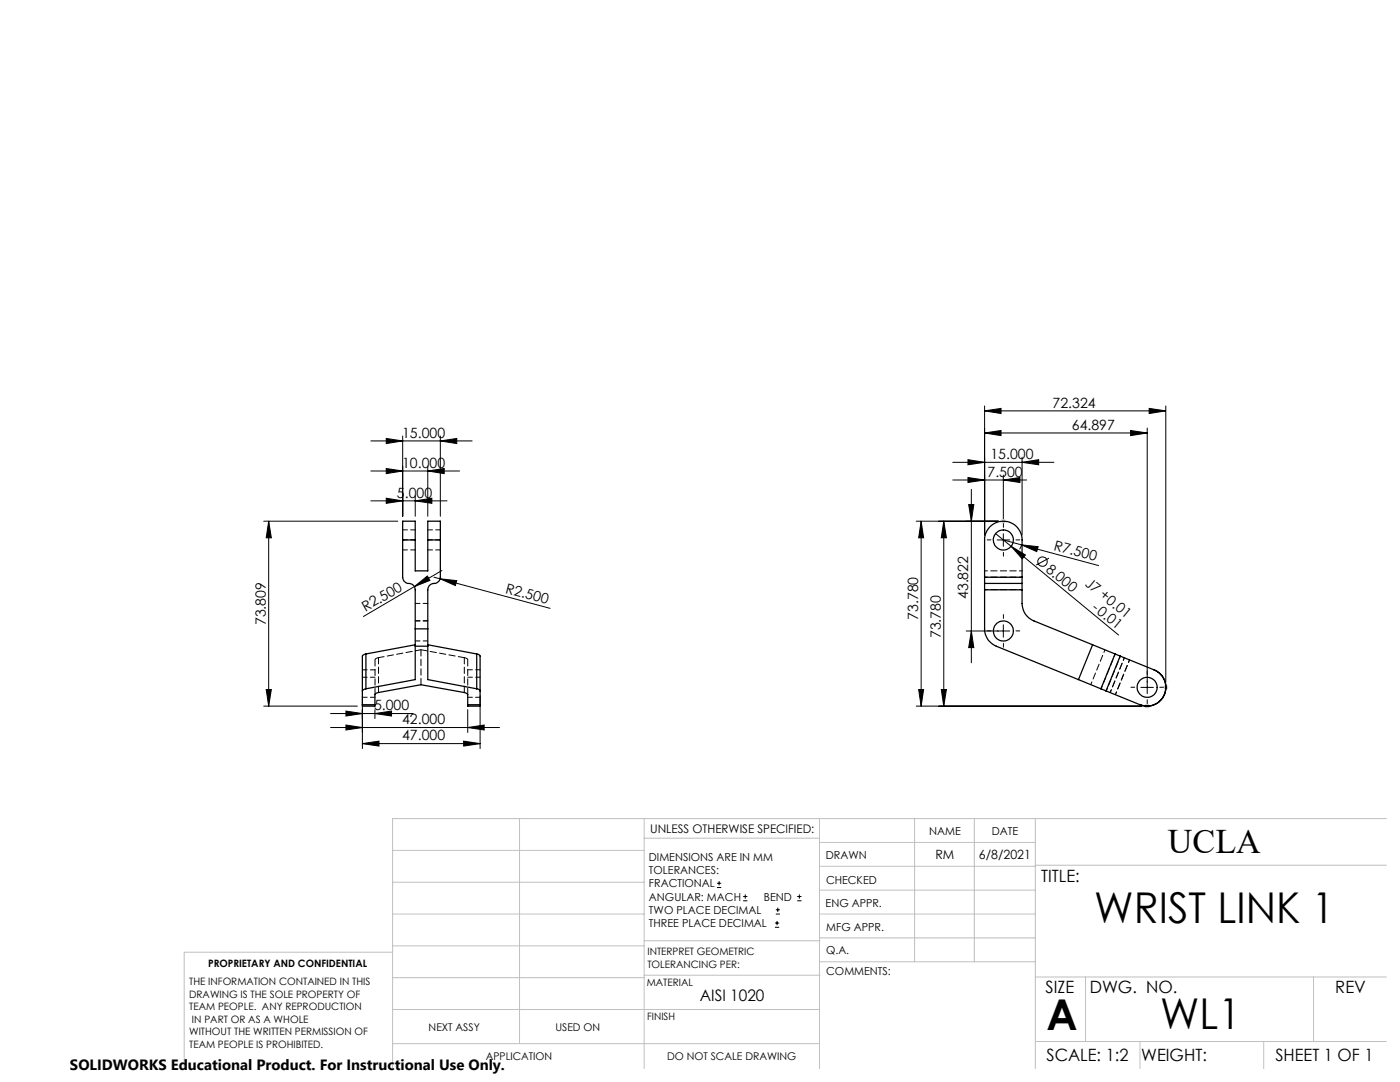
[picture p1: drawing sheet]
<svg xmlns="http://www.w3.org/2000/svg" width="279mm" height="216mm" viewBox="0 0 279 216" stroke-linecap="round" stroke-linejoin="round" font-family="sans-serif">
<g fill="none" stroke="#000" stroke-width=".2">
<path d="M74 99.9h15.2M74 94h17.7M74 88h20.2M77.1 99.4l3.3 .5-3.3 .5zM77.1 93.5l3.3 .5-3.3 .5zM77.1 87.5l3.3 .5-3.3 .5zM80.4 87v16M82.9 99.9l3.3-.5v1zM82.9 98.9v4.1M85.4 94l3.3-.5v1zM85.4 93v10M87.9 88l3.3-.5v1z"/>
<path d="M87.9 87v16M190.1 95.8h14.8M190.1 92.3h20.2M193.2 95.3l3.3 .5-3.3 .5zM193.2 91.7l3.3 .6-3.3 .4zM193.9 97.6v34.7M196.5 82l3.3-.5v1zM196.5 86.4l3.3-.5v1zM196.5 81v25.8M196.5 82h36.2M196.5 86.4h32.5M200.2 95.8l3.4-.5v1z"/>
<path d="M200.2 94.8v8.7M204 92.3l3.3-.6v1zM204 91.2v15.6M225.6 85.9l3.4 .5-3.4 .5zM229 85.4v53M229.3 81.5l3.4 .5-3.4 .5zM232.7 81v55.1M52.6 104h26.8M53.6 104v36.9M53.6 104l.6 3.3h-1.1zM82.7 117.1l2.6-2.2 .5 .9zM86.6 115.2l1.2 .3"/>
<path d="M87.8 115.5l3.4 .4-.3 .9zM87.8 115.5l22 5.9M88.2 113.8l-15.7 9.2M182.8 104h16.4M183.8 104l.5 3.3h-1zM183.8 104v36.9M188.3 104l.6 3.3h-1zM188.3 104v36.9M193.3 100.7h1l-.4 3.3zM198.7 106.5l3.1 2.5M199 107.7h2.5M200.2 106.5v2.5"/>
<path d="M200.2 107.7l19.1 5.2M201.8 109l2.8 1.7-.6 .8zM201.8 109l21.4 17.7M203.9 108.7l-.4 .9M203.9 108.7l3.3 .4-.3 1zM209.3 111.4l-2.5 1.3M53.1 137.6h1.1l-.6 3.3zM72.3 138.9v10.5M95.8 138.9v10.5M183.3 137.6h1l-.5 3.3zM187.9 137.6h1l-.6 3.3zM192.8 125.9h8.7"/>
<path d="M193.9 125.9l.4 3.3h-1zM200.2 124.7v2.4M227.7 137.2h2.5M52.6 140.9h18.7M66 142.4h16.4M66 145.2h33.7M69 141.9l3.3 .5-3.3 .5zM69 144.7l3.3 .5-3.3 .5zM72.3 148.4l3.3-.5v1zM72.3 148.4h23.5M74.8 142.4l3.3-.5v1zM74.8 141.6v1.8"/>
<path d="M92.5 147.9l3.3 .5-3.3 .5zM93.3 145.2l3.3-.5v1zM93.3 141.6v4.6M182.8 140.9h45.1M143.1 177.1h.8M143.1 176.2h.8M143.5 175.8v.9M148.3 179.7h.9M148.3 178.9h.9M148.7 178.5v.8M159.1 179.7h.8M159.1 178.9h.8"/>
<path d="M159.5 178.5v.8M154.7 185h.8M154.7 184.2h.8M154.8 182.4h.8M154.8 181.5h.8M155.1 183.8v.8M155.2 181.1v.9"/>
<circle cx="208.1" cy="112.1" r=".94"/>
</g>
<g fill="none" stroke="#c0c0c0" stroke-width=".2">
<path d="M199.7 104h1M199.9 103.6l.7 .8M200.2 103.5v1M200.6 103.6l-.7 .8M232.2 137.1h1M232.3 136.8l.7 .7M232.7 136.6v1.1M233 136.8l-.7 .7M228.4 140.9h1M228.6 140.5l.7 .8M228.9 140.4v1M229.3 140.5l-.7 .8"/>
<path d="M78.4 176h50.2M78.4 169.7h50.2M103.7 163.3v44.9M128.6 163.3v49.9M128.6 167.3h34.9M163.5 163.3v49.9M163.5 177.6h43.1M163.5 172.9h43.1M163.5 168.1h43.1M182.5 163.3v28.6M194.5 163.3v28.6M206.6 163.3v49.9"/>
<path d="M206.6 172.6h70.1M276.7 163.3h-198.3v49.9M78.4 195.1h50.2M78.4 188.7h50.2M78.4 182.4h50.2M78.4 190h-41.6v23.2M128.6 194.6h35.1M128.6 187.7h35.1M163.5 182.4h43.1M163.5 187.1h43.1M163.7 191.9h42.9M206.6 194.9h70.1"/>
<path d="M216.6 194.9v12.9M262.1 194.9v12.9M78.4 208.2h85.1M78.4 201.4h85.1M206.6 207.8h70.1M227.5 207.8v5.4M252.2 207.8v5.4"/>
</g>
<path d="M197.8 107.7h-.8M200.3 105.2v-.7M200.3 110.2v.8M202.8 107.7h.7M197.8 125.9h-.8M200.3 123.4v-.8M200.3 128.4v.7M202.8 125.9h.7M226.5 137.1h-.8M229 134.6v-.7M229 139.6v.8M231.5 137.1h.7" fill="none" stroke="#000" stroke-width=".2" stroke-dasharray="15.2 1.3 1.3 1.3"/>
<g fill="#000">
<path d="M82.7 117.1l2.6-2.2 .5 .9zM87.8 115.5l3.4 .4-.3 .9zM201.8 109l2.8 1.7-.6 .8zM203.9 108.7l3.3 .4-.3 1z"/>
<path d="M77.1 99.4l3.3 .5-3.3 .5zM82.9 99.9l3.3-.5v1zM77.1 93.5l3.3 .5-3.3 .5zM85.4 94l3.3-.5v1z"/>
<path d="M77.1 87.5l3.3 .5-3.3 .5zM87.9 88l3.3-.5v1z"/>
<path d="M196.5 86.4l3.3-.5v1zM225.6 85.9l3.4 .5-3.4 .5zM193.2 95.3l3.3 .5-3.3 .5zM200.2 95.8l3.4-.5v1z"/>
<path d="M204 92.3l3.3-.6v1zM193.2 91.7l3.3 .6-3.3 .4z"/>
<path d="M229.3 81.5l3.4 .5-3.4 .5zM196.5 82l3.3-.5v1z"/>
<path d="M53.6 104l.6 3.3h-1.1zM53.1 137.6h1.1l-.6 3.3z"/>
<path d="M183.8 104l.5 3.3h-1zM183.3 137.6h1l-.5 3.3zM188.3 104l.6 3.3h-1zM187.9 137.6h1l-.6 3.3z"/>
<path d="M193.3 100.7h1l-.4 3.3zM193.9 125.9l.4 3.3h-1z"/>
<path d="M69 141.9l3.3 .5-3.3 .5zM74.8 142.4l3.3-.5v1zM69 144.7l3.3 .5-3.3 .5zM93.3 145.2l3.3-.5v1zM72.3 148.4l3.3-.5v1zM92.5 147.9l3.3 .5-3.3 .5z"/>
</g>
<g fill="none" stroke="#000" stroke-width=".25">
<path d="M80.4 107.7v-3.7h2.5v3.7M80.4 107.7v7.5a1.52 1.52 0 0 0 1.7 1.3l.6 .5 .2 .7v7.8M80.4 107.7h2.5M82.9 107.7v6.2h2.5v-6.2M85.4 107.7v-3.7h2.5v3.7M85.4 107.7h2.5M87.9 107.7v7.5a1.52 1.52 0 0 1-1.8 1.3l-.5 .5-.2 .7v7.8M196.5 115.2v-7.5a3.7 3.7 0 0 1 3.7-3.7 3.7 3.7 0 0 1 3.8 3.7v7.5M196.5 115.2v1.2M196.5 116.4v1.3M196.5 117.7v7.8a3.8 3.8 0 0 0 2.3 3.4l20.9 8.5M196.5 115.2h7.5"/>
<path d="M196.5 116.4h7.5M196.5 117.7h7.5M204 115.2v1.2M204 116.4v1.3M204 117.7v2.7a3.7 3.7 0 0 0 2.3 3.5l16.2 6.6M73 137.4l-.5 .2-.2 .3M73 130.5l-.5 .2-.2 .2v9.7M73 130.5v6.9M82.9 125.5v3.4M82.9 125.5h2.5M82.9 128.9h2.5M82.9 128.9v6.7l-9.9 1.8"/>
<path d="M82.9 128.7l-9.9 1.8M85.4 125.5v3.4M85.4 128.9v6.7l9.7 1.8M85.4 128.7l9.7 1.8M95.1 137.4l.6 .3 .1 .2M95.1 130.5l.7 .3v9.8M95.1 130.5v6.9M218.1 128.7l-2.9 6.9M219.7 137.4l1 .5M220.7 137.9l6.8 2.7M222.5 130.5l1.1 .4M222.5 130.5l-2.8 6.9"/>
<path d="M223.6 130.9l-2.9 7M223.6 130.9l6.7 2.8M230.3 133.7a3.8 3.8 0 0 1 2.1 4.8 3.8 3.8 0 0 1-4.9 2.1M230.3 133.7a3.8 3.8 0 0 1 2.1 4.9 3.8 3.8 0 0 1-4.9 2M72.3 140.6v.3h2.5v-.3M72.3 140.6h2.5M74.8 140.6v-2.1l.2-.1 9-1.8 8.9 1.7 .4 .3v2M93.3 140.6v.3h2.5v-.3M93.3 140.6h2.5"/>
<circle cx="200.2" cy="107.8" r="2"/>
<circle cx="200.2" cy="125.9" r="2"/>
<circle cx="228.9" cy="137.2" r="2"/>
</g>
<g fill="none" stroke="#000" stroke-width=".2" stroke-dasharray="1.3 .6" stroke-dashoffset=".3">
<path d="M80.4 109.7h2.5M82.9 107.7h-2.5M82.9 105.7h-2.5M85.4 109.7h2.5M87.9 107.7h-2.5M87.9 105.7h-2.5M72.3 139.1h2.5M74.8 133.7h-2.5M74.8 135.1h-2.5M82.9 127.9h2.5M85.4 120.4h-2.5M85.4 123.9h-2.5"/>
<path d="M93.3 139.1h2.5M95.8 133.6h-2.5M95.8 135.1h-2.5"/>
</g>
<path d="M84 129.7l-8.5 1.5" fill="none" stroke="#000" stroke-width=".2" stroke-dasharray="1.3 .6" stroke-dashoffset=".1"/>
<path d="M74.8 138.6v-6.9M75.5 138.2v-7M84 136.6v-6.9M92.7 131.2l-8.7-1.5M92.7 138.2v-7M93.3 138.6v-6.9" fill="none" stroke="#000" stroke-width=".2" stroke-dasharray="1.3 .6"/>
<path d="M75.5 131.2l-.5 .2-.2 .3M93.3 131.7l-.1-.3-.5-.2" fill="none" stroke="#000" stroke-width=".2" stroke-dasharray="1.3 .6" stroke-dashoffset=".4"/>
<path d="M196.5 117.7h7.5M204 113.9h-7.5M204 115.2h-7.5M217.7 136.6l2.8-6.9M219.7 137.4l2.9-6.9M220.8 137.9l2.8-7M221.6 138.2l2.8-7M222.6 138.6l2.8-6.9" fill="none" stroke="#000" stroke-width=".2" stroke-dasharray="1.3 .6" stroke-dashoffset=".7"/>
<g font-size="8.5">
<text x="218.4" y="184.2">WRIST LINK 1</text>
<text x="208.9" y="205.5">A</text>
<text x="231.6" y="205.4">WL1</text>
</g>
<text font-size="6.9" x="233.1" y="170.1">UCLA</text>
<g font-size="3.4">
<text x="207.8" y="176">TITLE:</text>
<text x="208.7" y="198.1">SIZE</text>
<text x="217.5" y="198.1">DWG. NO.</text>
<text x="266.5" y="198.2">REV</text>
<text x="208.8" y="211.7">SCALE: 1:2</text>
<text x="227.7" y="211.8">WEIGHT:</text>
<text x="254.5" y="211.7">SHEET 1 OF 1</text>
</g>
<text font-size="3.2" x="139.7" y="199.8">AISI 1020</text>
<text font-size="3" x="14" y="213.5">SOLIDWORKS Educational Product. For Instructional Use Only.</text>
<g font-size="2.8">
<text x="210.1" y="81.4">72.324</text>
<text x="80.3" y="87.4">15.000</text>
<text x="213.9" y="85.8">64.897</text>
<text x="80.3" y="93.4">10.000</text>
<text x="197.1" y="95.1">7.500</text>
<text x="197.7" y="91.6">15.000</text>
<text x="79.2" y="99.3">5.000</text>
<text x="208.6" y="113.9" transform="rotate(40 208.6 113.9)">8.000</text>
<text x="210.2" y="109.8" transform="rotate(15 210.2 109.8)">R7.500</text>
<text x="100.8" y="118.3" transform="rotate(15 100.8 118.3)">R2.500</text>
<text x="193.2" y="119.5" transform="rotate(-90 193.2 119.5)">43.822</text>
<text x="216.4" y="116.7" transform="rotate(40 216.4 116.7)">J7 +0.01</text>
<text x="53" y="124.8" transform="rotate(-90 53 124.8)">73.809</text>
<text x="72.9" y="122.1" transform="rotate(-30 72.9 122.1)">R2.500</text>
<text x="183.2" y="123.7" transform="rotate(-90 183.2 123.7)">73.780</text>
<text x="217.8" y="121.4" transform="rotate(40 217.8 121.4)">-0.01</text>
<text x="187.8" y="127.4" transform="rotate(-90 187.8 127.4)">73.780</text>
<text x="74.7" y="141.8">5.000</text>
<text x="80.2" y="144.5">42.000</text>
<text x="80.2" y="147.7">47.000</text>
</g>
<g font-size="2.5">
<text x="186.7" y="171.3">RM</text>
<text x="195.4" y="171.4">6/8/2021</text>
</g>
<text font-size="2.4" x="129.8" y="166.2">UNLESS OTHERWISE SPECIFIED:</text>
<g font-size="2.2">
<text x="185.4" y="166.6">NAME</text>
<text x="197.9" y="166.7">DATE</text>
<text x="129.5" y="171.8">DIMENSIONS ARE IN MM</text>
<text x="164.8" y="171.4">DRAWN</text>
<text x="129.5" y="174.4">TOLERANCES:</text>
<text x="129.5" y="177.1">FRACTIONAL</text>
<text x="129.5" y="179.7">ANGULAR: MACH</text>
<text x="152.5" y="179.7">BEND</text>
<text x="164.9" y="176.3">CHECKED</text>
<text x="129.5" y="182.4">TWO PLACE DECIMAL</text>
<text x="129.5" y="185">THREE PLACE DECIMAL</text>
<text x="164.8" y="181">ENG APPR.</text>
<text x="164.9" y="185.7">MFG APPR.</text>
<text x="164.9" y="190.4">Q.A.</text>
<text x="164.9" y="194.6">COMMENTS:</text>
</g>
<g font-size="2.1">
<text x="85.5" y="205.7">NEXT ASSY</text>
<text x="110.9" y="205.7">USED ON</text>
<text x="96.9" y="211.5">APPLICATION</text>
<text x="133.1" y="211.6">DO NOT SCALE DRAWING</text>
</g>
<g font-size="2">
<text x="129.2" y="190.6">INTERPRET GEOMETRIC</text>
<text x="37.8" y="196.5">THE INFORMATION CONTAINED IN THIS</text>
<text x="41.5" y="192.9">PROPRIETARY AND CONFIDENTIAL</text>
<text x="129.1" y="196.7">MATERIAL</text>
<text x="129.2" y="193.1">TOLERANCING PER:</text>
<text x="37.8" y="199">DRAWING IS THE SOLE PROPERTY OF</text>
<text x="37.8" y="201.6">TEAM PEOPLE. ANY REPRODUCTION</text>
<text x="129.1" y="203.5">FINISH</text>
<text x="37.8" y="206.6">WITHOUT THE WRITTEN PERMISSION OF</text>
<text x="37.8" y="209.1">TEAM PEOPLE IS PROHIBITED.</text>
<text x="38.3" y="204.1">IN PART OR AS A WHOLE</text>
</g>
</svg>
